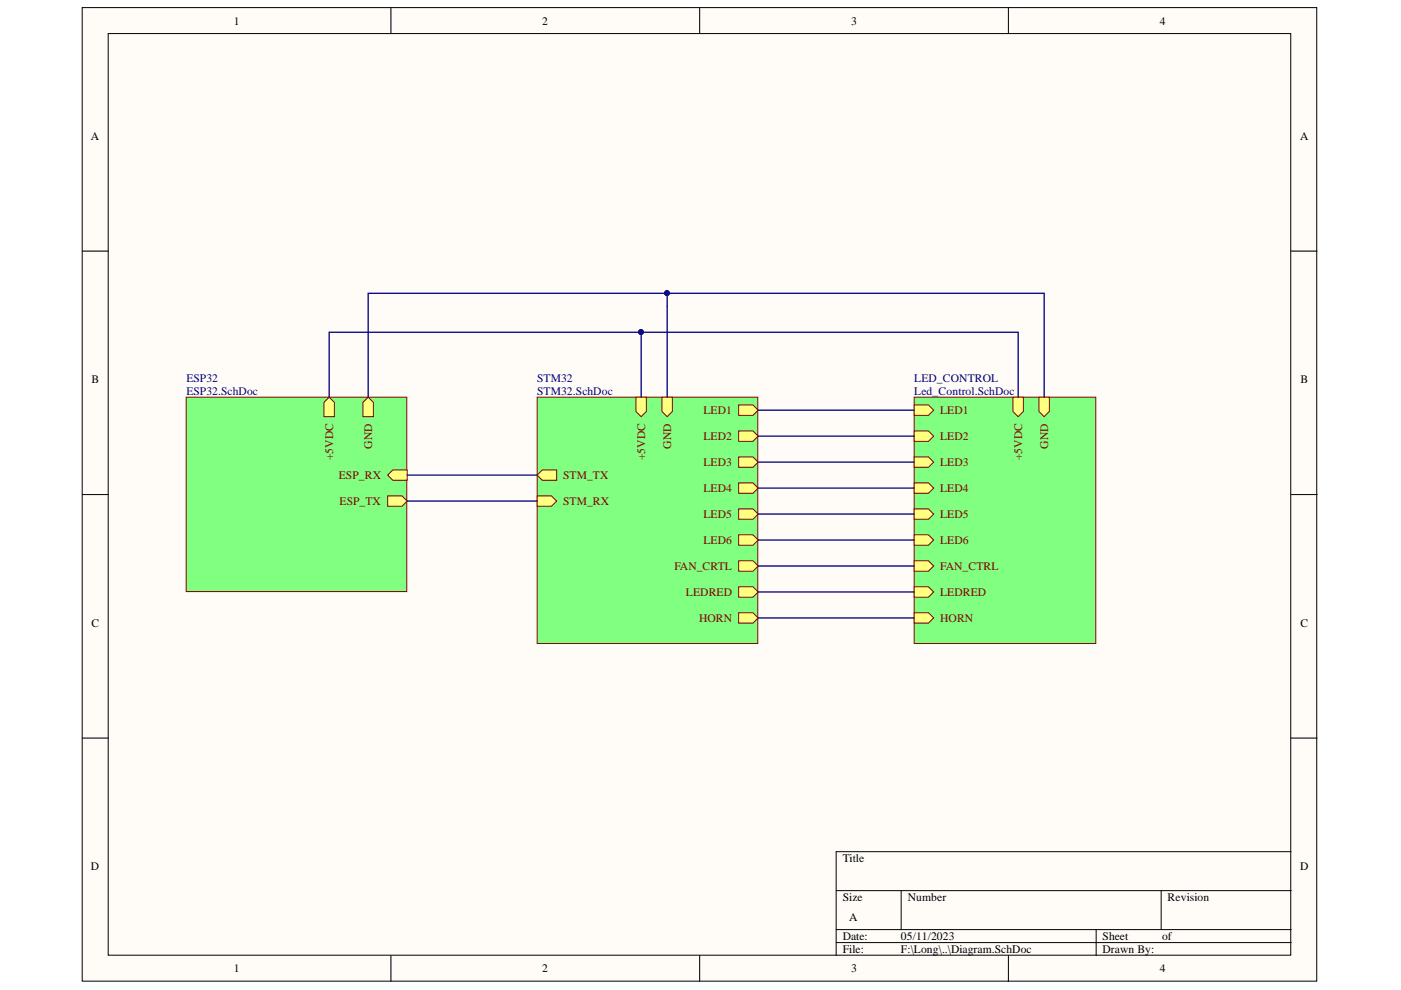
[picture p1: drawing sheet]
<svg xmlns="http://www.w3.org/2000/svg" width="297mm" height="210mm" viewBox="0 0 297 210" stroke-linecap="round" stroke-linejoin="round" font-family="sans-serif">
<g fill="#fffcf8" stroke="#000" stroke-width=".21">
<path d="M17.4 1.6h261.8v206.4h-261.8z"/>
<path d="M22.9 7.1h250.8v195.4h-250.8z"/>
</g>
<g fill="none" stroke="#000" stroke-width=".21">
<path d="M82.9 1.6v5.5M148.3 1.6v5.5M213.8 1.6v5.5M17.4 53.2h5.5M273.7 53.2h5.6M17.4 104.9h5.5M273.7 104.9h5.6M17.4 156.5h5.5M273.7 156.5h5.6M177.3 188.8h96.4M177.3 197.1h96.4M177.3 199.9h96.4"/>
<path d="M191.1 188.8v8.3M232.4 197.1v5.5M246.2 188.8v8.3M273.7 180.6h-96.4v22M82.9 202.6v5.5M148.3 202.6v5.5M213.8 202.6v5.5"/>
</g>
<path d="M113.9 84.2h46.8v52.2h-46.8z" fill="#80ff80" stroke="#800000" stroke-width=".21"/>
<path d="M156.6 85.9h3l1.1 1.1-1.1 1.1h-3z" fill-rule="evenodd" fill="#ffff80"/>
<path d="M156.6 85.9h3l1.1 1.1-1.1 1.1h-3z" fill="none" stroke="#800000" stroke-width=".21"/>
<path d="M156.6 91.4h3l1.1 1.1-1.1 1.1h-3z" fill-rule="evenodd" fill="#ffff80"/>
<path d="M156.6 91.4h3l1.1 1.1-1.1 1.1h-3z" fill="none" stroke="#800000" stroke-width=".21"/>
<path d="M156.6 96.9h3l1.1 1.1-1.1 1.1h-3z" fill-rule="evenodd" fill="#ffff80"/>
<path d="M156.6 96.9h3l1.1 1.1-1.1 1.1h-3z" fill="none" stroke="#800000" stroke-width=".21"/>
<path d="M156.6 102.4h3l1.1 1.1-1.1 1.1h-3z" fill-rule="evenodd" fill="#ffff80"/>
<path d="M156.6 102.4h3l1.1 1.1-1.1 1.1h-3z" fill="none" stroke="#800000" stroke-width=".21"/>
<path d="M156.6 107.9h3l1.1 1.1-1.1 1.1h-3z" fill-rule="evenodd" fill="#ffff80"/>
<path d="M156.6 107.9h3l1.1 1.1-1.1 1.1h-3z" fill="none" stroke="#800000" stroke-width=".21"/>
<path d="M156.6 113.4h3l1.1 1.1-1.1 1.1h-3z" fill-rule="evenodd" fill="#ffff80"/>
<path d="M156.6 113.4h3l1.1 1.1-1.1 1.1h-3z" fill="none" stroke="#800000" stroke-width=".21"/>
<path d="M156.6 118.9h3l1.1 1.1-1.1 1.1h-3z" fill-rule="evenodd" fill="#ffff80"/>
<path d="M156.6 118.9h3l1.1 1.1-1.1 1.1h-3z" fill="none" stroke="#800000" stroke-width=".21"/>
<path d="M156.6 124.4h3l1.1 1.1-1.1 1.1h-3z" fill-rule="evenodd" fill="#ffff80"/>
<path d="M156.6 124.4h3l1.1 1.1-1.1 1.1h-3z" fill="none" stroke="#800000" stroke-width=".21"/>
<path d="M156.6 129.9h3l1.1 1.1-1.1 1.1h-3z" fill-rule="evenodd" fill="#ffff80"/>
<path d="M156.6 129.9h3l1.1 1.1-1.1 1.1h-3z" fill="none" stroke="#800000" stroke-width=".21"/>
<path d="M113.9 100.7l1.1-1.1h3v2.2h-3z" fill-rule="evenodd" fill="#ffff80"/>
<path d="M113.9 100.7l1.1-1.1h3v2.2h-3z" fill="none" stroke="#800000" stroke-width=".21"/>
<path d="M113.9 105.1h3l1.1 1.1-1.1 1.1h-3z" fill-rule="evenodd" fill="#ffff80"/>
<path d="M113.9 105.1h3l1.1 1.1-1.1 1.1h-3z" fill="none" stroke="#800000" stroke-width=".21"/>
<path d="M134.8 84.2h2.2v3l-1.1 1.1-1.1-1.1z" fill-rule="evenodd" fill="#ffff80"/>
<path d="M134.8 84.2h2.2v3l-1.1 1.1-1.1-1.1z" fill="none" stroke="#800000" stroke-width=".21"/>
<path d="M140.3 84.2h2.3v3l-1.1 1.1-1.2-1.1z" fill-rule="evenodd" fill="#ffff80"/>
<path d="M140.3 84.2h2.3v3l-1.1 1.1-1.2-1.1z" fill="none" stroke="#800000" stroke-width=".21"/>
<path d="M39.5 84.2h46.7v41.2h-46.7z" fill="#80ff80" stroke="#800000" stroke-width=".21"/>
<path d="M82.2 100.7l1.1-1.1h3v2.2h-3z" fill-rule="evenodd" fill="#ffff80"/>
<path d="M82.2 100.7l1.1-1.1h3v2.2h-3z" fill="none" stroke="#800000" stroke-width=".21"/>
<path d="M82.2 105.1h3l1.1 1.1-1.1 1.1h-3z" fill-rule="evenodd" fill="#ffff80"/>
<path d="M82.2 105.1h3l1.1 1.1-1.1 1.1h-3z" fill="none" stroke="#800000" stroke-width=".21"/>
<path d="M77 85.3l1.1-1.1 1.1 1.1v3h-2.2z" fill-rule="evenodd" fill="#ffff80"/>
<path d="M77 85.3l1.1-1.1 1.1 1.1v3h-2.2z" fill="none" stroke="#800000" stroke-width=".21"/>
<path d="M68.7 85.3l1.1-1.1 1.1 1.1v3h-2.2z" fill-rule="evenodd" fill="#ffff80"/>
<path d="M68.7 85.3l1.1-1.1 1.1 1.1v3h-2.2z" fill="none" stroke="#800000" stroke-width=".21"/>
<path d="M193.8 84.2h38.5v52.2h-38.5z" fill="#80ff80" stroke="#800000" stroke-width=".21"/>
<path d="M193.8 85.9h3.1l1.1 1.1-1.1 1.1h-3.1z" fill-rule="evenodd" fill="#ffff80"/>
<path d="M193.8 85.9h3.1l1.1 1.1-1.1 1.1h-3.1z" fill="none" stroke="#800000" stroke-width=".21"/>
<path d="M193.8 91.4h3.1l1.1 1.1-1.1 1.1h-3.1z" fill-rule="evenodd" fill="#ffff80"/>
<path d="M193.8 91.4h3.1l1.1 1.1-1.1 1.1h-3.1z" fill="none" stroke="#800000" stroke-width=".21"/>
<path d="M193.8 96.9h3.1l1.1 1.1-1.1 1.1h-3.1z" fill-rule="evenodd" fill="#ffff80"/>
<path d="M193.8 96.9h3.1l1.1 1.1-1.1 1.1h-3.1z" fill="none" stroke="#800000" stroke-width=".21"/>
<path d="M193.8 102.4h3.1l1.1 1.1-1.1 1.1h-3.1z" fill-rule="evenodd" fill="#ffff80"/>
<path d="M193.8 102.4h3.1l1.1 1.1-1.1 1.1h-3.1z" fill="none" stroke="#800000" stroke-width=".21"/>
<path d="M193.8 107.9h3.1l1.1 1.1-1.1 1.1h-3.1z" fill-rule="evenodd" fill="#ffff80"/>
<path d="M193.8 107.9h3.1l1.1 1.1-1.1 1.1h-3.1z" fill="none" stroke="#800000" stroke-width=".21"/>
<path d="M193.8 113.4h3.1l1.1 1.1-1.1 1.1h-3.1z" fill-rule="evenodd" fill="#ffff80"/>
<path d="M193.8 113.4h3.1l1.1 1.1-1.1 1.1h-3.1z" fill="none" stroke="#800000" stroke-width=".21"/>
<path d="M193.8 118.9h3.1l1.1 1.1-1.1 1.1h-3.1z" fill-rule="evenodd" fill="#ffff80"/>
<path d="M193.8 118.9h3.1l1.1 1.1-1.1 1.1h-3.1z" fill="none" stroke="#800000" stroke-width=".21"/>
<path d="M193.8 124.4h3.1l1.1 1.1-1.1 1.1h-3.1z" fill-rule="evenodd" fill="#ffff80"/>
<path d="M193.8 124.4h3.1l1.1 1.1-1.1 1.1h-3.1z" fill="none" stroke="#800000" stroke-width=".21"/>
<path d="M193.8 129.9h3.1l1.1 1.1-1.1 1.1h-3.1z" fill-rule="evenodd" fill="#ffff80"/>
<path d="M193.8 129.9h3.1l1.1 1.1-1.1 1.1h-3.1z" fill="none" stroke="#800000" stroke-width=".21"/>
<path d="M220.3 84.2h2.2v3l-1.1 1.1-1.1-1.1z" fill-rule="evenodd" fill="#ffff80"/>
<path d="M220.3 84.2h2.2v3l-1.1 1.1-1.1-1.1z" fill="none" stroke="#800000" stroke-width=".21"/>
<path d="M214.8 84.2h2.2v3l-1.1 1.1-1.1-1.1z" fill-rule="evenodd" fill="#ffff80"/>
<path d="M214.8 84.2h2.2v3l-1.1 1.1-1.1-1.1z" fill="none" stroke="#800000" stroke-width=".21"/>
<g fill="none" stroke="#000080" stroke-width=".28">
<path d="M135.9 70.4h80v13.8M141.5 62.2h79.9v22M69.8 84.2v-13.8h66.1v13.8M78.1 84.2v-22h63.4v22M160.7 87h33.1M160.7 92.5h33.1M160.7 98h33.1M86.3 100.7h27.6M86.3 106.2h27.6M160.7 103.5h33.1M160.7 109h33.1M160.7 114.5h33.1"/>
<path d="M160.7 120h33.1M160.7 125.5h33.1M160.7 131h33.1"/>
</g>
<g fill="#000080" stroke="#000080" stroke-width=".21">
<circle cx="135.9" cy="70.4" r=".51"/>
<circle cx="141.4" cy="62.1" r=".51"/>
</g>
<g font-size="2.5">
<text x="49.6" y="5.2">1</text>
<text x="115" y="5.2">2</text>
<text x="180.5" y="5.2">3</text>
<text x="245.9" y="5.2">4</text>
<text x="19.3" y="29.7">A</text>
<text x="275.6" y="29.7">A</text>
<text x="19.4" y="81.2">B</text>
<text x="275.7" y="81.2">B</text>
<text x="19.4" y="132.9">C</text>
<text x="275.7" y="132.9">C</text>
<text x="19.3" y="184.5">D</text>
<text x="178.7" y="182.8">Title</text>
<text x="275.6" y="184.5">D</text>
<text x="178.7" y="191">Size</text>
<text x="192.5" y="191">Number</text>
<text x="247.5" y="191">Revision</text>
<text x="180" y="195.2">A</text>
<text x="178.7" y="199.3">Date:</text>
<text x="178.7" y="202">File:</text>
<text x="191" y="199.3">05/11/2023</text>
<text x="191" y="202">F:\Long\..\Diagram.SchDoc</text>
<text x="233.8" y="199.3">Sheet</text>
<text x="233.8" y="202">Drawn By:</text>
<text x="246.4" y="199.3">of</text>
<text x="49.6" y="206.2">1</text>
<text x="115" y="206.2">2</text>
<text x="180.5" y="206.2">3</text>
<text x="245.9" y="206.2">4</text>
</g>
<g font-size="2.5" fill="#000080">
<text x="39.5" y="80.9">ESP32</text>
<text x="39.5" y="83.7">ESP32.SchDoc</text>
<text x="113.9" y="80.9">STM32</text>
<text x="113.9" y="83.7">STM32.SchDoc</text>
<text x="193.8" y="80.9">LED_CONTROL</text>
<text x="193.8" y="83.7">Led_Control.SchDoc</text>
</g>
<g font-size="2.5" fill="#800000">
<text x="149.2" y="87.8">LED1</text>
<text x="199.3" y="87.8">LED1</text>
<text x="78.9" y="95.1" transform="rotate(-90 78.9 95.1)">GND</text>
<text x="142.3" y="95.1" transform="rotate(-90 142.3 95.1)">GND</text>
<text x="149.2" y="93.3">LED2</text>
<text x="199.3" y="93.3">LED2</text>
<text x="222.2" y="95.1" transform="rotate(-90 222.2 95.1)">GND</text>
<text x="70.6" y="97.6" transform="rotate(-90 70.6 97.6)">+5VDC</text>
<text x="71.8" y="101.6">ESP_RX</text>
<text x="119.4" y="101.6">STM_TX</text>
<text x="136.8" y="97.6" transform="rotate(-90 136.8 97.6)">+5VDC</text>
<text x="149.2" y="98.8">LED3</text>
<text x="199.3" y="98.8">LED3</text>
<text x="216.7" y="97.6" transform="rotate(-90 216.7 97.6)">+5VDC</text>
<text x="72" y="107.1">ESP_TX</text>
<text x="119.4" y="107.1">STM_RX</text>
<text x="149.2" y="104.3">LED4</text>
<text x="199.3" y="104.3">LED4</text>
<text x="149.2" y="109.8">LED5</text>
<text x="199.3" y="109.8">LED5</text>
<text x="149.2" y="115.3">LED6</text>
<text x="199.3" y="115.3">LED6</text>
<text x="143" y="120.9">FAN_CRTL</text>
<text x="199.3" y="120.9">FAN_CTRL</text>
<text x="145.4" y="126.4">LEDRED</text>
<text x="148.2" y="131.9">HORN</text>
<text x="199.3" y="126.4">LEDRED</text>
<text x="199.3" y="131.9">HORN</text>
</g>
</svg>
